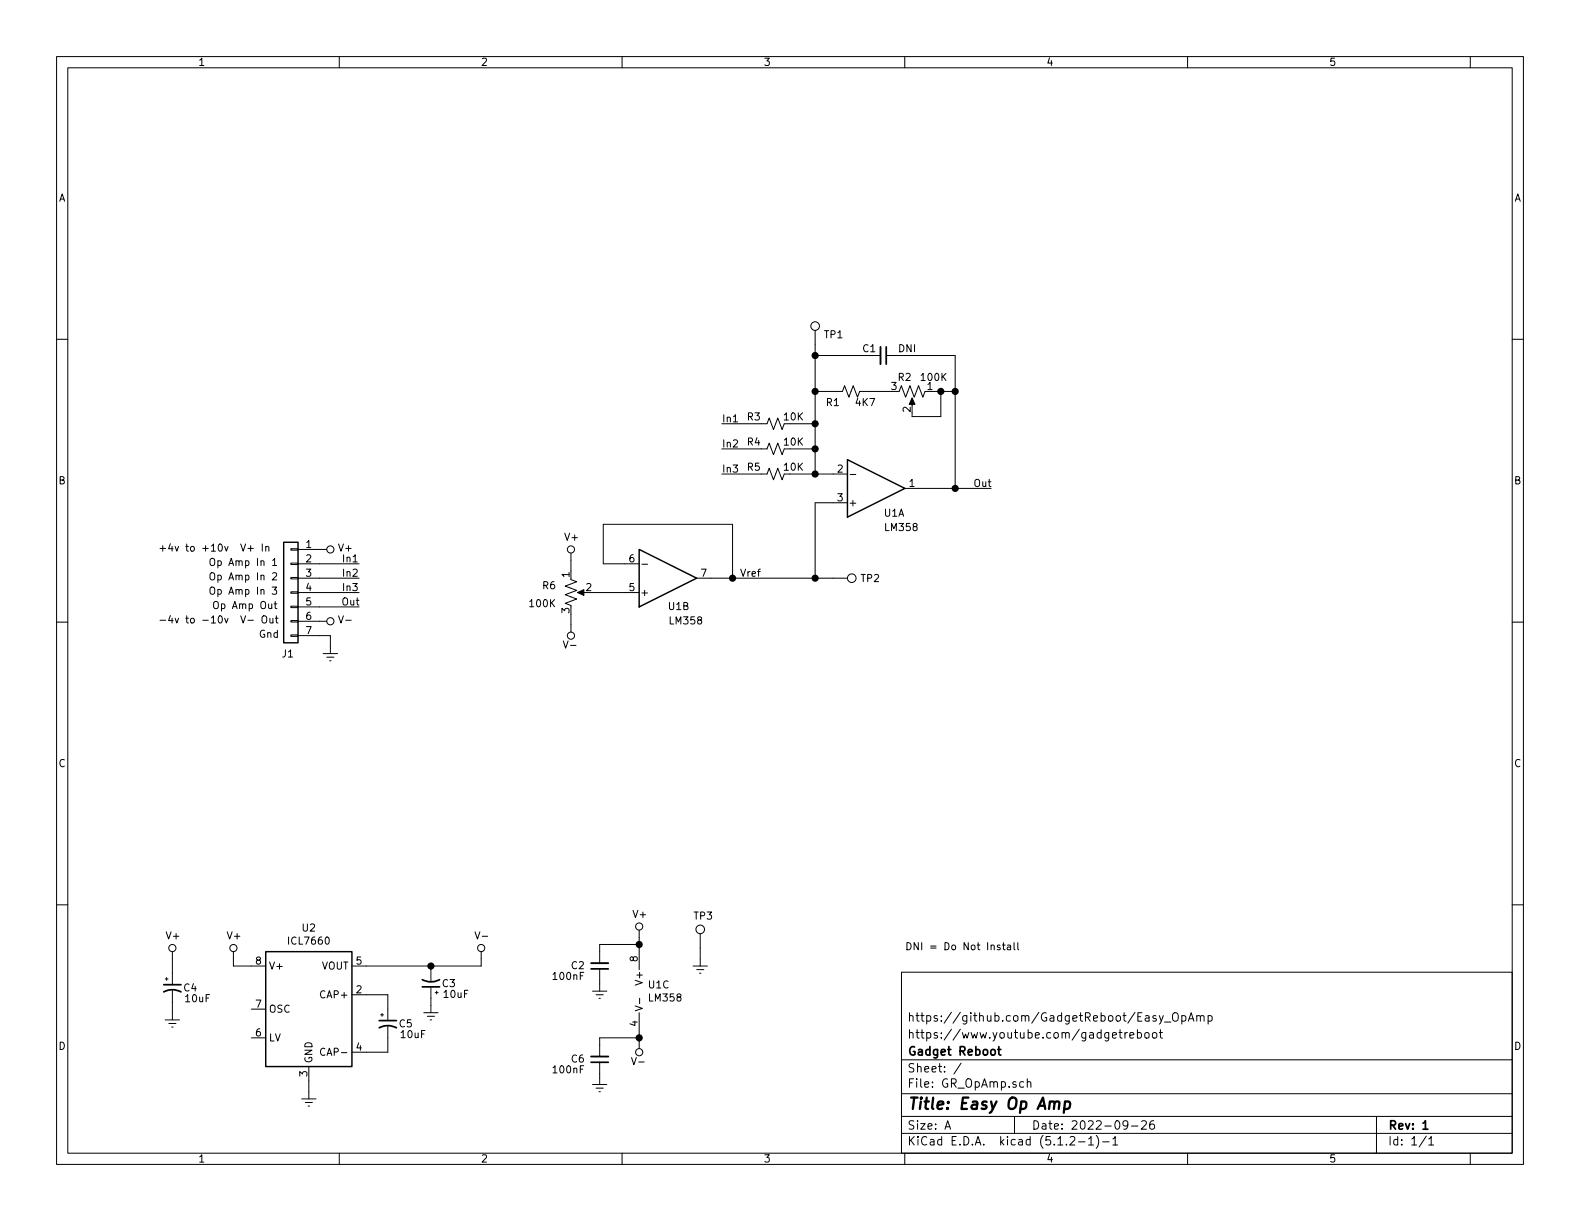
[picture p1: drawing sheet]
EESchema Schematic File Version 4
LIBS:GR_OpAmp-cache
EELAYER 29 0
EELAYER END
$Descr A 11000 8500
encoding utf-8
Sheet 1 1
Title "Easy Op Amp"
Date "2022-09-26"
Rev "1"
Comp "Gadget Reboot"
Comment1 "https://www.youtube.com/gadgetreboot"
Comment2 "https://github.com/GadgetReboot/Easy_OpAmp"
Comment3 ""
Comment4 ""
$EndDescr
$Comp
L Amplifier_Operational:LM358 U1
U 1 1
P 6100 3400
F 0 "U1" H 6225 3575 50  0000 C CNN
F 1 "LM358" H 6275 3675 50  0000 C CNN
F 2 "Package_DIP:DIP-8_W7.62mm" H 6100 3400 50  0001 C CNN
F 3 "http://www.ti.com/lit/ds/symlink/lm2904-n.pdf" H 6100 3400 50  0001 C CNN
	1    6100 3400
	1    0    0    1   
$EndComp
$Comp
L Amplifier_Operational:LM358 U1
U 2 1
P 4650 4025
F 0 "U1" H 4725 4225 50  0000 C CNN
F 1 "LM358" H 4775 4325 50  0000 C CNN
F 2 "Package_DIP:DIP-8_W7.62mm" H 4650 4025 50  0001 C CNN
F 3 "http://www.ti.com/lit/ds/symlink/lm2904-n.pdf" H 4650 4025 50  0001 C CNN
	2    4650 4025
	1    0    0    1   
$EndComp
$Comp
L Amplifier_Operational:LM358 U1
U 3 1
P 4550 6900
F 0 "U1" H 4508 6946 50  0000 L CNN
F 1 "LM358" H 4508 6855 50  0000 L CNN
F 2 "Package_DIP:DIP-8_W7.62mm" H 4550 6900 50  0001 C CNN
F 3 "http://www.ti.com/lit/ds/symlink/lm2904-n.pdf" H 4550 6900 50  0001 C CNN
	3    4550 6900
	1    0    0    -1  
$EndComp
$Comp
L Regulator_SwitchedCapacitor:ICL7660 U2
U 1 1
P 2150 7025
F 0 "U2" H 2150 7592 50  0000 C CNN
F 1 "ICL7660" H 2150 7501 50  0000 C CNN
F 2 "Package_DIP:DIP-8_W7.62mm" H 2250 6925 50  0001 C CNN
F 3 "http://datasheets.maximintegrated.com/en/ds/ICL7660-MAX1044.pdf" H 2250 6925 50  0001 C CNN
	1    2150 7025
	1    0    0    -1  
$EndComp
$Comp
L Device:R_Small_US R5
U 1 1
P 5400 3300
F 0 "R5" V 5350 3200 50  0000 R CNN
F 1 "10K" V 5350 3500 50  0000 R CNN
F 2 "Resistor_THT:R_Axial_DIN0309_L9.0mm_D3.2mm_P12.70mm_Horizontal" H 5400 3300 50  0001 C CNN
F 3 "~" H 5400 3300 50  0001 C CNN
	1    5400 3300
	0    1    1    0   
$EndComp
$Comp
L Device:CP1_Small C5
U 1 1
P 2700 7125
F 0 "C5" H 2825 7125 50  0000 C CNN
F 1 "10uF" H 2875 7050 50  0000 C CNN
F 2 "Capacitor_THT:CP_Radial_D5.0mm_P2.50mm" H 2700 7125 50  0001 C CNN
F 3 "~" H 2700 7125 50  0001 C CNN
	1    2700 7125
	1    0    0    -1  
$EndComp
$Comp
L Device:C_Small C1
U 1 1
P 6150 2475
F 0 "C1" V 6100 2325 50  0000 L CNN
F 1 "DNI" V 6100 2575 50  0000 L CNN
F 2 "Capacitor_THT:C_Disc_D4.7mm_W2.5mm_P5.00mm" H 6150 2475 50  0001 C CNN
F 3 "~" H 6150 2475 50  0001 C CNN
	1    6150 2475
	0    1    1    0   
$EndComp
$Comp
L Device:R_POT_US R2
U 1 1
P 6350 2725
F 0 "R2" V 6250 2725 50  0000 R CNN
F 1 "100K" V 6250 2975 50  0000 R CNN
F 2 "Potentiometer_THT:Potentiometer_Vishay_T73YP_Vertical" H 6350 2725 50  0001 C CNN
F 3 "~" H 6350 2725 50  0001 C CNN
	1    6350 2725
	0    1    1    0   
$EndComp
$Comp
L Device:R_Small_US R1
U 1 1
P 5925 2725
F 0 "R1" V 6000 2650 50  0000 R CNN
F 1 "4K7" V 6000 2900 50  0000 R CNN
F 2 "Resistor_THT:R_Axial_DIN0309_L9.0mm_D3.2mm_P12.70mm_Horizontal" H 5925 2725 50  0001 C CNN
F 3 "~" H 5925 2725 50  0001 C CNN
	1    5925 2725
	0    1    1    0   
$EndComp
$Comp
L Device:R_Small_US R4
U 1 1
P 5400 3125
F 0 "R4" V 5350 3025 50  0000 R CNN
F 1 "10K" V 5350 3325 50  0000 R CNN
F 2 "Resistor_THT:R_Axial_DIN0309_L9.0mm_D3.2mm_P12.70mm_Horizontal" H 5400 3125 50  0001 C CNN
F 3 "~" H 5400 3125 50  0001 C CNN
	1    5400 3125
	0    1    1    0   
$EndComp
$Comp
L Device:R_Small_US R3
U 1 1
P 5400 2950
F 0 "R3" V 5350 2850 50  0000 R CNN
F 1 "10K" V 5350 3150 50  0000 R CNN
F 2 "Resistor_THT:R_Axial_DIN0309_L9.0mm_D3.2mm_P12.70mm_Horizontal" H 5400 2950 50  0001 C CNN
F 3 "~" H 5400 2950 50  0001 C CNN
	1    5400 2950
	0    1    1    0   
$EndComp
Wire Wire Line
	5025 2950 5300 2950
Wire Wire Line
	5025 3125 5300 3125
Wire Wire Line
	5025 3300 5300 3300
Wire Wire Line
	5800 3300 5675 3300
Wire Wire Line
	5500 3125 5675 3125
Wire Wire Line
	5675 3125 5675 3300
Connection ~ 5675 3300
Wire Wire Line
	5675 3300 5500 3300
Wire Wire Line
	5500 2950 5675 2950
Wire Wire Line
	5675 2950 5675 3125
Connection ~ 5675 3125
Wire Wire Line
	5825 2725 5675 2725
Wire Wire Line
	5675 2725 5675 2950
Connection ~ 5675 2950
Wire Wire Line
	6400 3400 6650 3400
Wire Wire Line
	6650 3400 6650 2725
Wire Wire Line
	6250 2475 6650 2475
Wire Wire Line
	6650 2475 6650 2725
Connection ~ 6650 2725
Wire Wire Line
	6050 2475 5675 2475
Wire Wire Line
	5675 2475 5675 2725
Connection ~ 5675 2725
Wire Wire Line
	6500 2725 6550 2725
Wire Wire Line
	6350 2875 6350 2900
Text Notes 6300 6625 0    50   ~ 0
DNI = Do Not Install
Wire Wire Line
	4950 4025 5100 4025
Wire Wire Line
	5100 4025 5100 3650
Wire Wire Line
	5100 3650 4200 3650
Wire Wire Line
	4200 3650 4200 3925
Wire Wire Line
	4200 3925 4350 3925
$Comp
L power:GNDREF #PWR011
U 1 1
P 3000 7000
F 0 "#PWR011" H 3000 6750 50  0001 C CNN
F 1 "GNDREF" H 3005 6827 50  0001 C CNN
F 2 "" H 3000 7000 50  0001 C CNN
F 3 "" H 3000 7000 50  0001 C CNN
	1    3000 7000
	1    0    0    -1  
$EndComp
$Comp
L power:VCC #PWR02
U 1 1
P 3975 3900
F 0 "#PWR02" H 3975 3750 50  0001 C CNN
F 1 "VCC" H 3992 4073 50  0001 C CNN
F 2 "" H 3975 3900 50  0001 C CNN
F 3 "" H 3975 3900 50  0001 C CNN
	1    3975 3900
	1    0    0    -1  
$EndComp
$Comp
L power:VSS #PWR04
U 1 1
P 3975 4350
F 0 "#PWR04" H 3975 4200 50  0001 C CNN
F 1 "VSS" H 3992 4523 50  0001 C CNN
F 2 "" H 3975 4350 50  0001 C CNN
F 3 "" H 3975 4350 50  0001 C CNN
	1    3975 4350
	-1   0    0    1   
$EndComp
$Comp
L Device:R_POT_US R6
U 1 1
P 3975 4125
F 0 "R6" H 3875 4175 50  0000 R CNN
F 1 "100K" H 3875 4050 50  0000 R CNN
F 2 "Potentiometer_THT:Potentiometer_Vishay_T73YP_Vertical" H 3975 4125 50  0001 C CNN
F 3 "~" H 3975 4125 50  0001 C CNN
	1    3975 4125
	1    0    0    -1  
$EndComp
Wire Wire Line
	4125 4125 4350 4125
Text Notes 3925 3775 0    50   ~ 0
V+\n
Text Notes 4025 4525 2    50   ~ 0
V-\n
Wire Wire Line
	3975 3975 3975 3900
Wire Wire Line
	3975 4350 3975 4275
Connection ~ 5100 4025
Text Label 5150 4025 0    50   ~ 0
Vref
$Comp
L power:VCC #PWR08
U 1 1
P 1625 6675
F 0 "#PWR08" H 1625 6525 50  0001 C CNN
F 1 "VCC" H 1642 6848 50  0001 C CNN
F 2 "" H 1625 6675 50  0001 C CNN
F 3 "" H 1625 6675 50  0001 C CNN
	1    1625 6675
	1    0    0    -1  
$EndComp
Text Notes 1575 6550 0    50   ~ 0
V+\n
$Comp
L power:VSS #PWR09
U 1 1
P 3350 6675
F 0 "#PWR09" H 3350 6525 50  0001 C CNN
F 1 "VSS" H 3367 6848 50  0001 C CNN
F 2 "" H 3350 6675 50  0001 C CNN
F 3 "" H 3350 6675 50  0001 C CNN
	1    3350 6675
	1    0    0    -1  
$EndComp
Text Notes 3300 6550 0    50   ~ 0
V-\n
Wire Wire Line
	5800 3500 5675 3500
Wire Wire Line
	5675 3500 5675 4025
Wire Wire Line
	5100 4025 5675 4025
Text Label 5025 2950 0    50   ~ 0
In1
Text Label 5025 3125 0    50   ~ 0
In2
Text Label 5025 3300 0    50   ~ 0
In3
Wire Wire Line
	6650 3400 6900 3400
Connection ~ 6650 3400
Text Label 6775 3400 0    50   ~ 0
Out
Wire Wire Line
	2550 6925 2700 6925
Wire Wire Line
	2700 6925 2700 7025
Wire Wire Line
	2700 7225 2700 7325
Wire Wire Line
	2700 7325 2550 7325
$Comp
L Device:CP1_Small C3
U 1 1
P 3000 6850
F 0 "C3" H 2875 6850 50  0000 C CNN
F 1 "10uF" H 2825 6925 50  0000 C CNN
F 2 "Capacitor_THT:CP_Radial_D5.0mm_P2.50mm" H 3000 6850 50  0001 C CNN
F 3 "~" H 3000 6850 50  0001 C CNN
	1    3000 6850
	-1   0    0    1   
$EndComp
Wire Wire Line
	2550 6725 3000 6725
Wire Wire Line
	3000 6725 3000 6750
Wire Wire Line
	3000 6950 3000 7000
Wire Wire Line
	3000 6725 3350 6725
Connection ~ 3000 6725
Wire Wire Line
	3350 6725 3350 6675
Wire Wire Line
	1750 6725 1625 6725
Wire Wire Line
	1625 6725 1625 6675
$Comp
L power:GNDREF #PWR015
U 1 1
P 2150 7600
F 0 "#PWR015" H 2150 7350 50  0001 C CNN
F 1 "GNDREF" H 2155 7427 50  0001 C CNN
F 2 "" H 2150 7600 50  0001 C CNN
F 3 "" H 2150 7600 50  0001 C CNN
	1    2150 7600
	1    0    0    -1  
$EndComp
Wire Wire Line
	2150 7525 2150 7600
$Comp
L power:VCC #PWR06
U 1 1
P 4450 6525
F 0 "#PWR06" H 4450 6375 50  0001 C CNN
F 1 "VCC" H 4467 6698 50  0001 C CNN
F 2 "" H 4450 6525 50  0001 C CNN
F 3 "" H 4450 6525 50  0001 C CNN
	1    4450 6525
	1    0    0    -1  
$EndComp
Text Notes 4400 6400 0    50   ~ 0
V+\n
$Comp
L power:VSS #PWR013
U 1 1
P 4450 7250
F 0 "#PWR013" H 4450 7100 50  0001 C CNN
F 1 "VSS" H 4467 7423 50  0001 C CNN
F 2 "" H 4450 7250 50  0001 C CNN
F 3 "" H 4450 7250 50  0001 C CNN
	1    4450 7250
	-1   0    0    1   
$EndComp
Text Notes 4500 7425 2    50   ~ 0
V-\n
Wire Wire Line
	4450 7200 4450 7225
Wire Wire Line
	4450 6525 4450 6575
$Comp
L Device:C_Small C2
U 1 1
P 4175 6725
F 0 "C2" H 4275 6725 50  0000 L CNN
F 1 "100nF" H 4275 6800 50  0000 L CNN
F 2 "Capacitor_THT:C_Disc_D4.7mm_W2.5mm_P5.00mm" H 4175 6725 50  0001 C CNN
F 3 "~" H 4175 6725 50  0001 C CNN
	1    4175 6725
	-1   0    0    1   
$EndComp
$Comp
L power:GNDREF #PWR010
U 1 1
P 4175 6850
F 0 "#PWR010" H 4175 6600 50  0001 C CNN
F 1 "GNDREF" H 4180 6677 50  0001 C CNN
F 2 "" H 4175 6850 50  0001 C CNN
F 3 "" H 4175 6850 50  0001 C CNN
	1    4175 6850
	1    0    0    -1  
$EndComp
Wire Wire Line
	4175 6850 4175 6825
Wire Wire Line
	4175 6575 4450 6575
Wire Wire Line
	4175 6575 4175 6625
Connection ~ 4450 6575
Wire Wire Line
	4450 6575 4450 6600
$Comp
L Device:C_Small C6
U 1 1
P 4175 7375
F 0 "C6" H 4275 7375 50  0000 L CNN
F 1 "100nF" H 4275 7450 50  0000 L CNN
F 2 "Capacitor_THT:C_Disc_D4.7mm_W2.5mm_P5.00mm" H 4175 7375 50  0001 C CNN
F 3 "~" H 4175 7375 50  0001 C CNN
	1    4175 7375
	-1   0    0    1   
$EndComp
$Comp
L power:GNDREF #PWR014
U 1 1
P 4175 7500
F 0 "#PWR014" H 4175 7250 50  0001 C CNN
F 1 "GNDREF" H 4180 7327 50  0001 C CNN
F 2 "" H 4175 7500 50  0001 C CNN
F 3 "" H 4175 7500 50  0001 C CNN
	1    4175 7500
	1    0    0    -1  
$EndComp
Wire Wire Line
	4175 7500 4175 7475
Wire Wire Line
	4175 7275 4175 7225
Wire Wire Line
	4175 7225 4450 7225
Connection ~ 4450 7225
Wire Wire Line
	4450 7225 4450 7250
$Comp
L power:VCC #PWR01
U 1 1
P 2225 3825
F 0 "#PWR01" H 2225 3675 50  0001 C CNN
F 1 "VCC" H 2242 3998 50  0001 C CNN
F 2 "" H 2225 3825 50  0001 C CNN
F 3 "" H 2225 3825 50  0001 C CNN
	1    2225 3825
	0    1    1    0   
$EndComp
Text Notes 2350 3850 0    50   ~ 0
V+\n
$Comp
L power:GNDREF #PWR05
U 1 1
P 2300 4500
F 0 "#PWR05" H 2300 4250 50  0001 C CNN
F 1 "GNDREF" H 2305 4327 50  0001 C CNN
F 2 "" H 2300 4500 50  0001 C CNN
F 3 "" H 2300 4500 50  0001 C CNN
	1    2300 4500
	1    0    0    -1  
$EndComp
Wire Wire Line
	2500 3925 2225 3925
Wire Wire Line
	2500 4025 2225 4025
Wire Wire Line
	2500 4125 2225 4125
Text Label 2500 3925 2    50   ~ 0
In1
Text Label 2500 4025 2    50   ~ 0
In2
Text Label 2500 4125 2    50   ~ 0
In3
Text Label 2375 4225 0    50   ~ 0
Out
$Comp
L power:VSS #PWR03
U 1 1
P 2225 4325
F 0 "#PWR03" H 2225 4175 50  0001 C CNN
F 1 "VSS" H 2242 4498 50  0001 C CNN
F 2 "" H 2225 4325 50  0001 C CNN
F 3 "" H 2225 4325 50  0001 C CNN
	1    2225 4325
	0    1    1    0   
$EndComp
Text Notes 2350 4350 0    50   ~ 0
V-\n
$Comp
L Connector_Generic:Conn_01x07 J1
U 1 1
P 2025 4125
F 0 "J1" H 2000 3700 50  0000 L CNN
F 1 "Conn_01x07" H 2105 4076 50  0001 L CNN
F 2 "Connector_PinHeader_2.54mm:PinHeader_1x07_P2.54mm_Vertical" H 2025 4125 50  0001 C CNN
F 3 "~" H 2025 4125 50  0001 C CNN
	1    2025 4125
	-1   0    0    -1  
$EndComp
Wire Wire Line
	2225 4425 2300 4425
Wire Wire Line
	2300 4425 2300 4500
Wire Wire Line
	2225 4225 2500 4225
Text Notes 1100 3850 0    50   ~ 0
+4v to +10v  V+ In 
Text Notes 1100 4350 0    50   ~ 0
-4v to -10v  V- Out 
Text Notes 1800 4450 0    50   ~ 0
Gnd
Text Notes 1475 4250 0    50   ~ 0
Op Amp Out
Text Notes 1450 4150 0    50   ~ 0
Op Amp In 3
Text Notes 1450 4050 0    50   ~ 0
Op Amp In 2
Text Notes 1450 3950 0    50   ~ 0
Op Amp In 1
$Comp
L Device:CP1_Small C4
U 1 1
P 1200 6875
F 0 "C4" H 1325 6875 50  0000 C CNN
F 1 "10uF" H 1375 6800 50  0000 C CNN
F 2 "Capacitor_THT:CP_Radial_D5.0mm_P2.50mm" H 1200 6875 50  0001 C CNN
F 3 "~" H 1200 6875 50  0001 C CNN
	1    1200 6875
	1    0    0    -1  
$EndComp
$Comp
L power:VCC #PWR07
U 1 1
P 1200 6675
F 0 "#PWR07" H 1200 6525 50  0001 C CNN
F 1 "VCC" H 1217 6848 50  0001 C CNN
F 2 "" H 1200 6675 50  0001 C CNN
F 3 "" H 1200 6675 50  0001 C CNN
	1    1200 6675
	1    0    0    -1  
$EndComp
Text Notes 1150 6550 0    50   ~ 0
V+\n
Wire Wire Line
	1200 6775 1200 6675
$Comp
L power:GNDREF #PWR012
U 1 1
P 1200 7050
F 0 "#PWR012" H 1200 6800 50  0001 C CNN
F 1 "GNDREF" H 1205 6877 50  0001 C CNN
F 2 "" H 1200 7050 50  0001 C CNN
F 3 "" H 1200 7050 50  0001 C CNN
	1    1200 7050
	1    0    0    -1  
$EndComp
Wire Wire Line
	1200 7050 1200 6975
$Comp
L Connector:TestPoint TP1
U 1 1
P 5675 2400
F 0 "TP1" H 5733 2472 50  0000 L CNN
F 1 "TestPoint" H 5733 2427 50  0001 L CNN
F 2 "TestPoint:TestPoint_Loop_D1.80mm_Drill1.0mm_Beaded" H 5875 2400 50  0001 C CNN
F 3 "~" H 5875 2400 50  0001 C CNN
	1    5675 2400
	1    0    0    -1  
$EndComp
Wire Wire Line
	5675 2400 5675 2475
Connection ~ 5675 2475
$Comp
L Connector:TestPoint TP2
U 1 1
P 5800 4025
F 0 "TP2" V 5800 4213 50  0000 L CNN
F 1 "TestPoint" H 5858 4052 50  0001 L CNN
F 2 "TestPoint:TestPoint_Loop_D1.80mm_Drill1.0mm_Beaded" H 6000 4025 50  0001 C CNN
F 3 "~" H 6000 4025 50  0001 C CNN
	1    5800 4025
	0    1    1    0   
$EndComp
Wire Wire Line
	5800 4025 5675 4025
Connection ~ 5675 4025
$Comp
L Connector:TestPoint TP3
U 1 1
P 4875 6600
F 0 "TP3" H 4825 6825 50  0000 L CNN
F 1 "TestPoint" H 4933 6627 50  0001 L CNN
F 2 "TestPoint:TestPoint_Loop_D1.80mm_Drill1.0mm_Beaded" H 5075 6600 50  0001 C CNN
F 3 "~" H 5075 6600 50  0001 C CNN
	1    4875 6600
	1    0    0    -1  
$EndComp
$Comp
L power:GNDREF #PWR016
U 1 1
P 4875 6675
F 0 "#PWR016" H 4875 6425 50  0001 C CNN
F 1 "GNDREF" H 4880 6502 50  0001 C CNN
F 2 "" H 4875 6675 50  0001 C CNN
F 3 "" H 4875 6675 50  0001 C CNN
	1    4875 6675
	1    0    0    -1  
$EndComp
Wire Wire Line
	4875 6675 4875 6600
Wire Wire Line
	6025 2725 6200 2725
Wire Wire Line
	6350 2900 6550 2900
Wire Wire Line
	6550 2900 6550 2725
Connection ~ 6550 2725
Wire Wire Line
	6550 2725 6650 2725
$EndSCHEMATC
